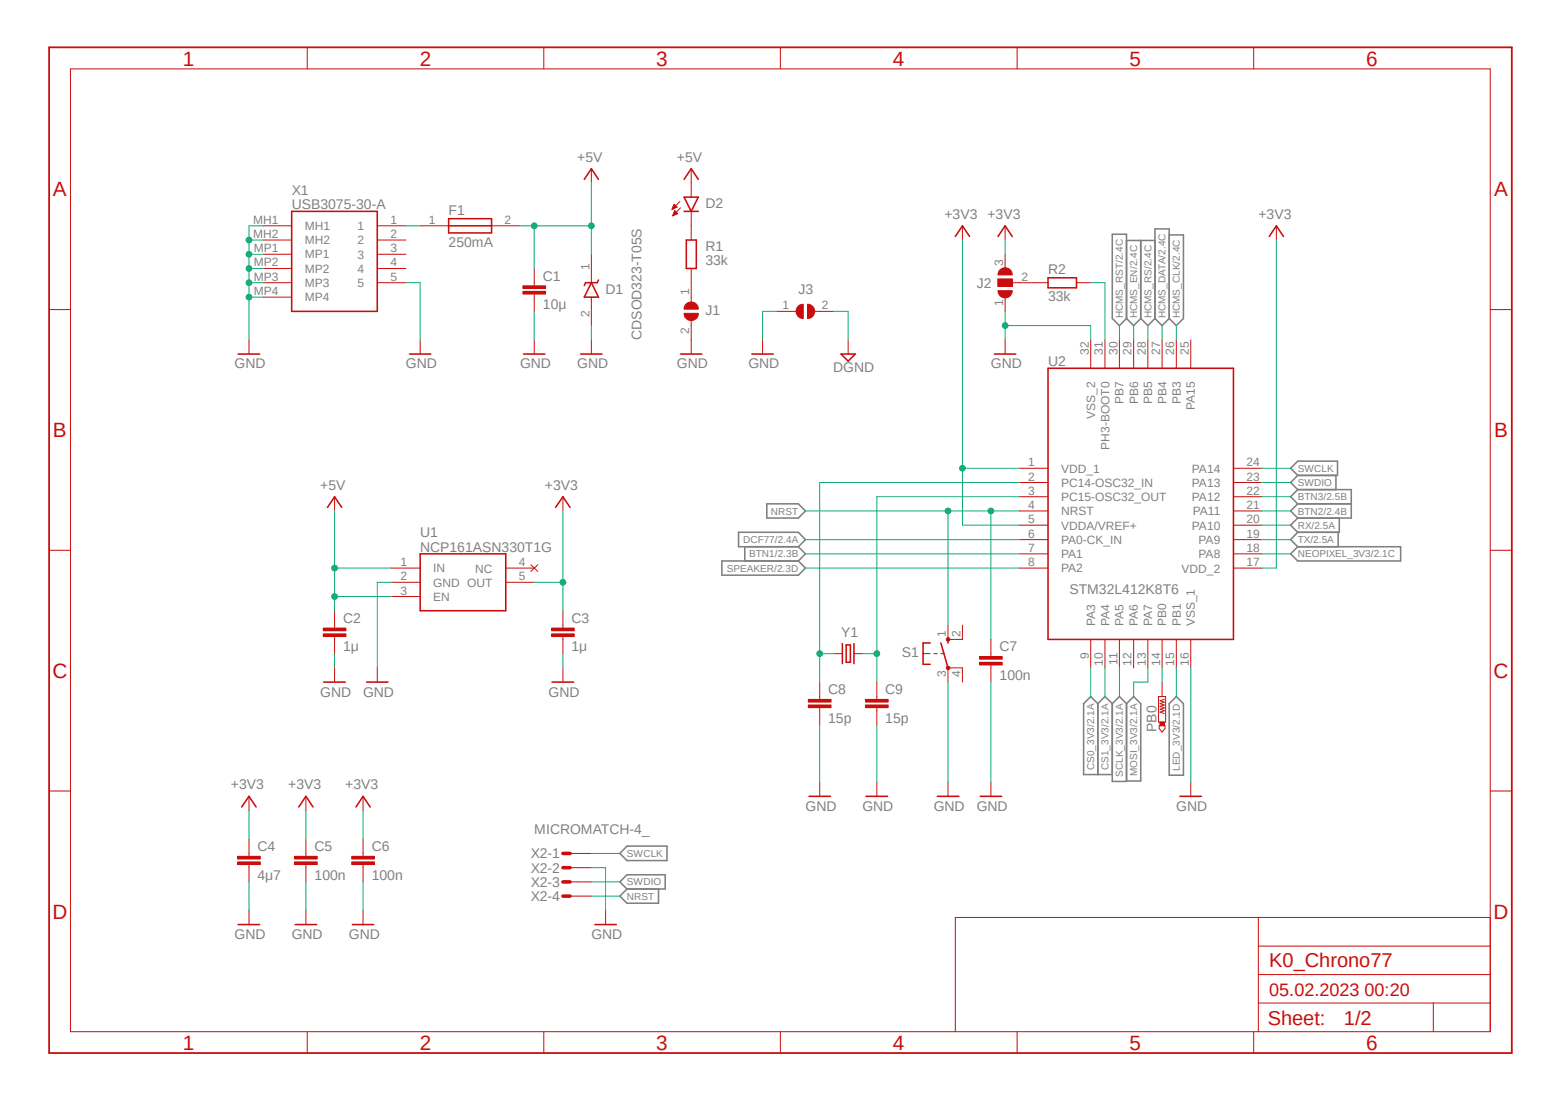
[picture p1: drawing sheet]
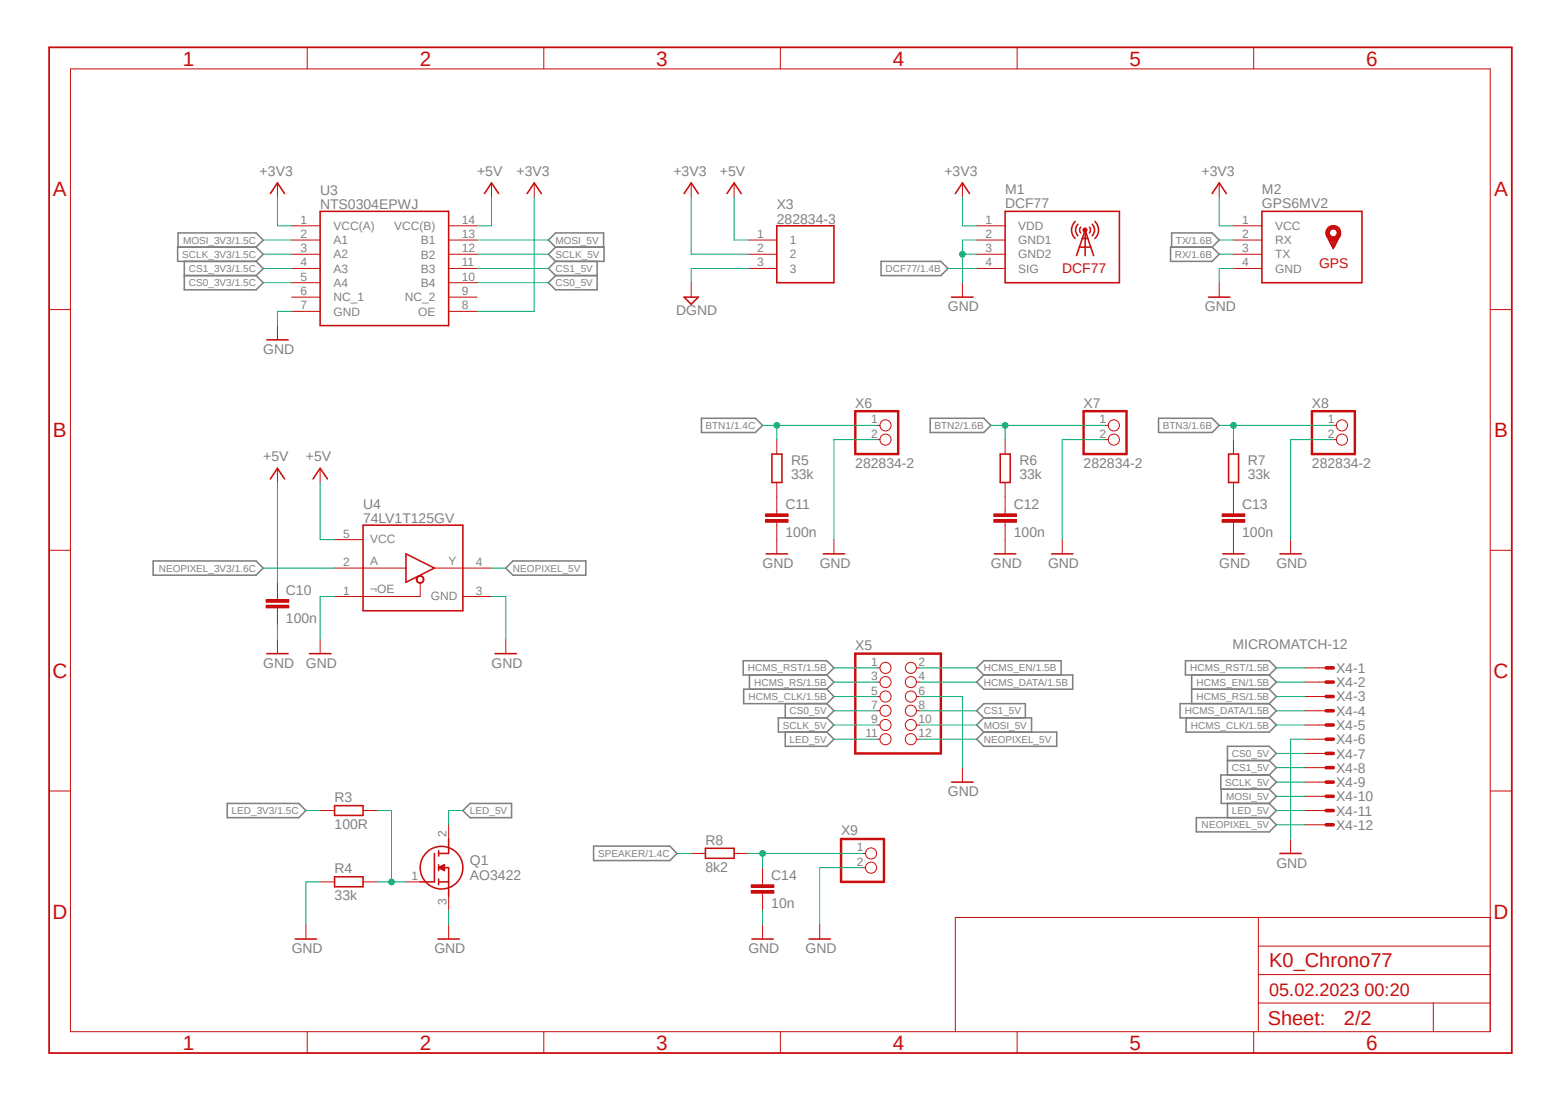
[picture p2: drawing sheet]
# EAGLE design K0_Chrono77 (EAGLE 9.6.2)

## Sheet 1 of 2: Power Supply & MCU

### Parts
C1  10μ  C_1206C1206  [C1206]
C2  1μ  C_0805  [C0805]
C3  1μ  C_0805  [C0805]
C4  4μ7  C_0805  [C0805]
C5  100n  C_0805  [C0805]
C6  100n  C_0805  [C0805]
C7  100n  C_0805  [C0805]
C8  15p  C_0805  [C0805]
C9  15p  C_0805  [C0805]
D1  CDSOD323-T05S  [SOD2513X114N]
D2  LED_0805  [CHIP-LED0805]
F1  SF-2410FP150T-2  [VARC6126X270N]
J1  SJ  [SJ]
J2  SJ2W  [SJ_2]
J3  SJ  [SJ]
PB0  PTR1TP14R  [TP14R]
R1  33k  R_0805  [R0805]
R2  33k  R_0805  [R0805]
S1  10-XX  [B3F-10XX]
U1  NCP161ASN330T1G  [SOT95P280X145-5N]
U2  STM32L412K8T6  [QFP80P900X900X160-32N]
X1  USB3075-30-A  [USB307530A]
X2  MICROMATCH-4_  [MICROMATCH-4]
Y1  CRYSTALTC26H  [TC26H]

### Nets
+3V3: C3.1 C4.1 C5.1 C6.1 J2.3 U1.5(OUT) U2.1(VDD_1) U2.5(VDDA/VREF+) U2.17(VDD_2) ; also sheet 2
+5V: C1.1 C2.1 D1.1(K) D2.A F1.2 U1.1(IN) U1.3(EN) ; also sheet 2
BTN1: U2.7(PA1) ; also sheet 2
BTN2: U2.21(PA11) ; also sheet 2
BTN3: U2.22(PA12) ; also sheet 2
CS0_3V3: U2.9(PA3) ; also sheet 2
CS1_3V3: U2.10(PA4) ; also sheet 2
DCF77: U2.6(PA0-CK_IN) ; also sheet 2
DGND: J3.2 ; also sheet 2
GND: C1.2 C2.2 C3.2 C4.2 C5.2 C6.2 C7.2 C8.2 C9.2 D1.2(A) J1.2 J2.1 J3.1 S1.3(P) U1.2(GND) U2.16(VSS_1) U2.32(VSS_2) X1.5 X1.MH1 X1.MH2 X1.MP1 X1.MP2 X1.MP3 X1.MP4 X2.2 ; also sheet 2
HCMS_CLK: U2.26(PB3) ; also sheet 2
HCMS_DATA: U2.27(PB4) ; also sheet 2
HCMS_EN: U2.29(PB6) ; also sheet 2
HCMS_RS: U2.28(PB5) ; also sheet 2
HCMS_RST: U2.30(PB7) ; also sheet 2
LED_3V3: U2.15(PB1) ; also sheet 2
MOSI_3V3: U2.13(PA7) ; also sheet 2
N$1: F1.1 X1.1
N$2: D2.C R1.2
N$3: J1.1 R1.1
N$4: R2.2 U2.31(PH3-BOOT0)
N$5: J2.2 R2.1
N$6: PB0.TP U2.14(PB0)
NEOPIXEL_3V3: U2.18(PA8) ; also sheet 2
NRST: C7.1 S1.1(S) U2.4(NRST) X2.4
OSC32_IN: C8.1 U2.2(PC14-OSC32_IN) Y1.2
OSC32_OUT: C9.1 U2.3(PC15-OSC32_OUT) Y1.1
RX: U2.20(PA10) ; also sheet 2
SCLK_3V3: U2.11(PA5) ; also sheet 2
SPEAKER: U2.8(PA2) ; also sheet 2
SWCLK: U2.24(PA14) X2.1
SWDIO: U2.23(PA13) X2.3
TX: U2.19(PA9) ; also sheet 2
Unconnected: S1.2(S1) S1.4(P1) U1.4(NC) U2.12(PA6) U2.25(PA15) X1.2 X1.3 X1.4

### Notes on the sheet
- 250mA

## Sheet 2 of 2: Additional Components

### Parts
C10  100n  C_0805  [C0805]
C11  100n  C_0805  [C0805]
C12  100n  C_0805  [C0805]
C13  100n  C_0805  [C0805]
C14  10n  C_0805  [C0805]
M1  DCF77  [DCF77]
M2  GPS6MV2  [GPS6MV2]
Q1  AO3422  [SOT95P237X112-3N]
R3  100R  R_0805  [R0805]
R4  33k  R_0805  [R0805]
R5  33k  R_0805  [R0805]
R6  33k  R_0805  [R0805]
R7  33k  R_0805  [R0805]
R8  8k2  R_0805  [R0805]
U3  NTS0304EPWJ  [SOP65P640X110-14N]
U4  74LV1T125GV_  [SOT753]
X3  282834-3  [SHDR3W100P0X254_1X3_808X650X10]
X4  MICROMATCH-12  [MICROMATCH-12]
X5  PINHD-2X6  [2X06]
X6  282834-2  [SHDR2W85P0X254_1X2_554X650X103]
X7  282834-2  [SHDR2W85P0X254_1X2_554X650X103]
X8  282834-2  [SHDR2W85P0X254_1X2_554X650X103]
X9  PINHD-1X2/90  [1X02/90]

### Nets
+3V3: M1.1(VDD) M2.1(VCC) U3.1(VCC(A)) U3.8(OE) X3.2 ; also sheet 1
+5V: C10.1 U3.14(VCC(B)) U4.5(VCC) X3.1 ; also sheet 1
BTN1: R5.2 X6.1 ; also sheet 1
BTN2: R6.2 X7.1 ; also sheet 1
BTN3: R7.2 X8.1 ; also sheet 1
CS0_3V3: U3.5(A4) ; also sheet 1
CS0_5V: U3.10(B4) X4.7 X5.7
CS1_3V3: U3.4(A3) ; also sheet 1
CS1_5V: U3.11(B3) X4.8 X5.8
DCF77: M1.4(SIG) ; also sheet 1
DGND: X3.3 ; also sheet 1
GND: C10.2 C11.2 C12.2 C13.2 C14.2 M1.2(GND1) M1.3(GND2) M2.4(GND) Q1.3(S) R4.1 U3.7(GND) U4.1(¬OE) U4.3(GND) X4.6 X5.6 X6.2 X7.2 X8.2 X9.2 ; also sheet 1
HCMS_CLK: X4.5 X5.5 ; also sheet 1
HCMS_DATA: X4.4 X5.4 ; also sheet 1
HCMS_EN: X4.2 X5.2 ; also sheet 1
HCMS_RS: X4.3 X5.3 ; also sheet 1
HCMS_RST: X4.1 X5.1 ; also sheet 1
LED_3V3: R3.1 ; also sheet 1
LED_5V: Q1.2(D) X4.11 X5.11
MOSI_3V3: U3.2(A1) ; also sheet 1
MOSI_5V: U3.13(B1) X4.10 X5.10
N$7: C11.1 R5.1
N$8: C12.1 R6.1
N$9: Q1.1(G) R3.2 R4.2
N$10: C13.1 R7.1
N$15: C14.1 R8.2 X9.1
NEOPIXEL_3V3: U4.2(A) ; also sheet 1
NEOPIXEL_5V: U4.4(Y) X4.12 X5.12
RX: M2.3(TX) ; also sheet 1
SCLK_3V3: U3.3(A2) ; also sheet 1
SCLK_5V: U3.12(B2) X4.9 X5.9
SPEAKER: R8.1 ; also sheet 1
TX: M2.2(RX) ; also sheet 1
Unconnected: U3.6(NC_1) U3.9(NC_2)
